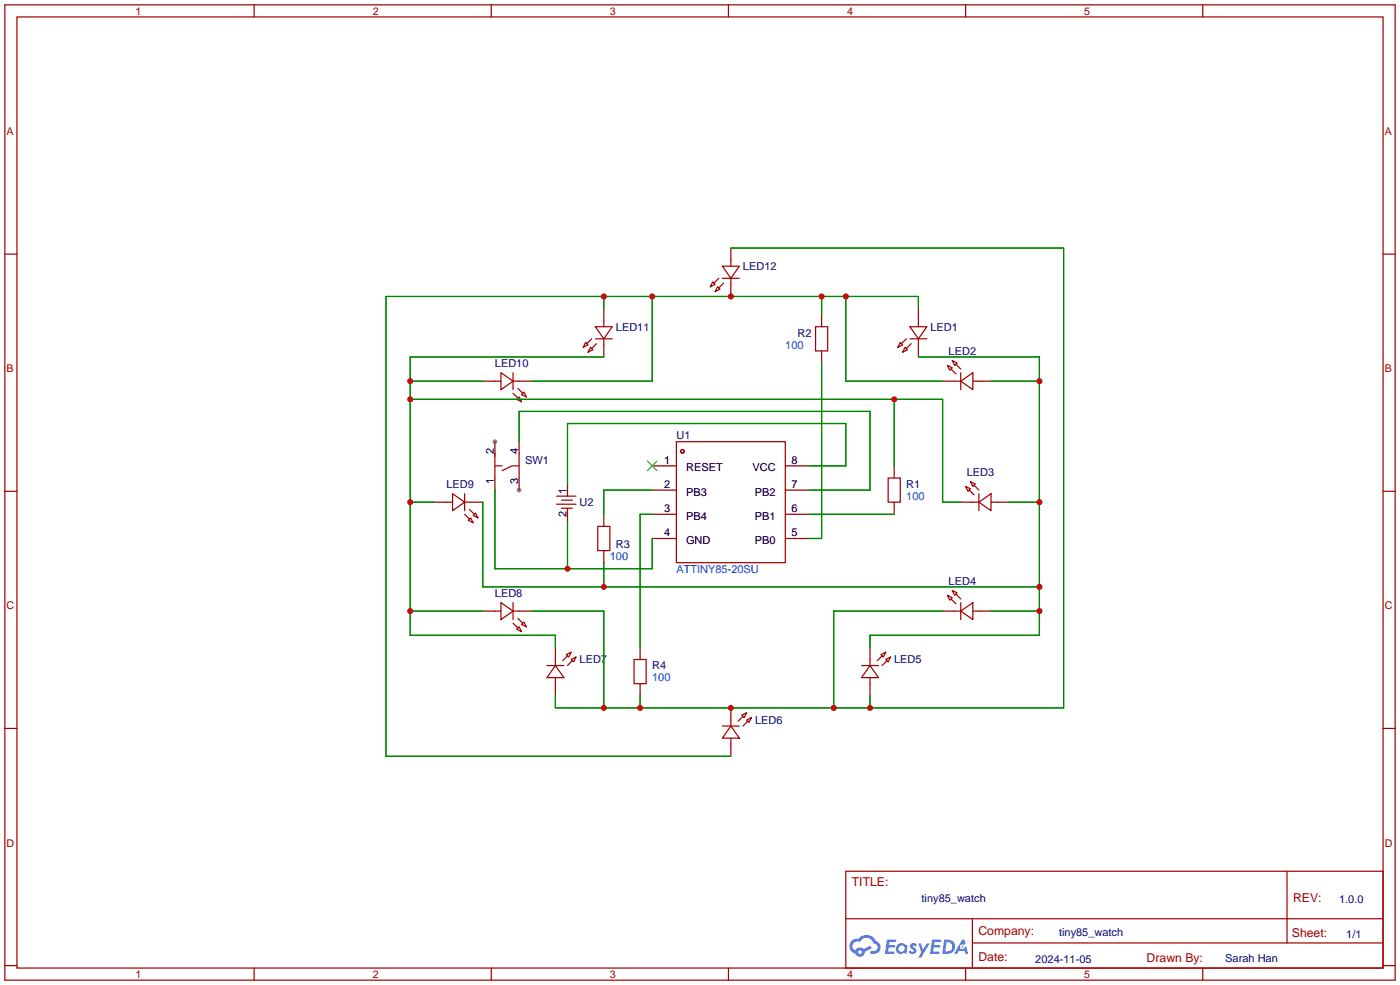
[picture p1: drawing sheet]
<svg xmlns="http://www.w3.org/2000/svg" width="294mm" height="207mm" viewBox="0 0 294 207" stroke-linecap="round" stroke-linejoin="round" font-family="sans-serif">
<g fill="#999">
<circle cx="103.9" cy="92.7" r=".51"/>
<circle cx="109" cy="102.9" r=".51"/>
</g>
<g fill="none" stroke="#a10000" stroke-width=".25">
<path d="M1 1h291.9v204.7h-291.9zM3.6 3.6h286.7v199.6h-286.7zM53.3 1v2.6M103.1 1v2.6M152.9 1v2.6M202.7 1v2.6M252.5 1v2.6M1 53.3h2.6M290.3 53.3h2.6M1 103.1h2.6M290.3 103.1h2.6M1 152.9h2.6"/>
<path d="M290.3 152.9h2.6M177.5 182.9h112.8v20.3h-112.8zM177.6 192.8h112.6M204.1 197.9h86.1M204.1 192.8v10.2M270.2 182.9v15M1 202.7h2.6M53.3 203.2v2.5M103.1 203.2v2.5M152.9 203.2v2.5M202.7 203.2v2.5M252.5 203.2v2.5"/>
<path d="M290.3 202.7h2.6"/>
</g>
<g fill="#5487ff">
<path d="M191.2 198.1l.5-.1h.4l.4 .3-.3 .4a.34 .34 0 0 0-.3-.3 .34 .34 0 0 0-.3 .2v.1a.85 .85 0 0 1 .7 .6 .85 .85 0 0 1-.3 .9l-.7 .1-.6-.4 .4-.4 .5 .3 .2-.1v-.2a.88 .88 0 0 1-.6-1.4z"/>
<path d="M192.7 198h.6l.5 1.3 .7-1.3h.7l-1.9 3h-.6l.7-1.1z"/>
<path d="M186.2 197.2h1.7l.2 .2-.1 .3-1.3 .1-.1 .6h1.1l.2 .2-.2 .3h-1.2l-.1 .8h1.3l.1 .3-.1 .2h-1.9z"/>
<path d="M195.6 197.2h1.7l.3 .2-.1 .3-1.3 .1-.1 .6h1.1l.2 .2-.3 .3h-1.1l-.1 .8h1.2l.2 .3-.2 .2h-1.9z"/>
<path d="M202 197.2h.4l.3 .9-.4 .3a.5 .5 0 0 0-.8 .2 .5 .5 0 0 0 .3 .7 .5 .5 0 0 0 .7-.5l.3-.2 .4 1.6h-.5l-.2-.6h-1.2l-.4 .6h-.6z"/>
<path d="M198.2 197.2l-.4 3h.9a1.52 1.52 0 0 0 1.8-1.5 1.52 1.52 0 0 0-1.8-1.5zM198.7 197.8a1 1 0 0 1 1.2 1 1 1 0 0 1-1.3 .9h-.2z"/>
<path d="M188.3 198.4a1.11 1.11 0 0 0 0 1.5 1.11 1.11 0 0 0 1.5 .1l.5 .2 .2-1.6-.4-.2a1.07 1.07 0 0 0-1.8 0zM188.5 199.1a.7 .7 0 0 1 1.4 0 .7 .7 0 0 1-1.4 0z"/>
<path d="M178.8 197.5a1.57 1.57 0 0 0 .7 2.7 1.04 1.04 0 0 0 1.2 .6 1.04 1.04 0 0 0 .8-1l1.5-.8-.3-.5-1.4 .7a1.06 1.06 0 0 0-1.8 .3 1 1 0 0 1-.4-1.4 1 1 0 0 1 1.4-.3 1.53 1.53 0 0 1 1.6-.9 1.53 1.53 0 0 1 1.3 1.2 .82 .82 0 0 1 .8 1 .82 .82 0 0 1-1.2 .5 .31 .31 0 0 0-.4 .3 .31 .31 0 0 0 .3 .3 1.43 1.43 0 0 0 1.9-.9 1.43 1.43 0 0 0-.9-1.8 2.26 2.26 0 0 0-3.8-.5l-.8 .2zM180.1 199.9a.4 .4 0 0 1 .8 0 .4 .4 0 0 1-.8 0z"/>
<circle cx="202" cy="198.7" r=".19"/>
</g>
<g fill="none" stroke="#a10000" stroke-width=".25">
<path d="M149.6 59.2l.5 .5-1 .5zM150.9 58.4l-1 1M151.6 55.9h3.6l-1.8 2.5zM151.6 58.4h3.6M151.9 59.4l-1 1.1M153.4 54.6v1.3M153.4 58.4v1.3M105.2 78.2l2.5 1.8-2.5 1.8zM107.7 78.2v3.6M122.9 71.9l.5 .5-1 .5zM124 72.9l.5 .5-1.1 .5zM124.2 71.1l-1 1"/>
<path d="M125 68.6h3.5l-1.8 2.5zM125 71.1h3.5M125.2 72.1l-1 1.1M126.7 67.3v1.3M126.7 71.1v1.3M150.6 60.2l.5 .5-1 .5zM171.2 68.6h2.5v5.1h-2.5zM189 71.9l.5 .5-1 .5zM190 72.9l.5 .5-1 .5zM190.2 71.1l-1 1M191 68.6h3.6l-1.8 2.5zM191 71.1h3.6"/>
<path d="M191.3 72.1l-1.1 1.1M192.8 67.3v1.3M192.8 71.1v1.3M198.9 76.7l1 .5-.5 .5zM199.6 77.5l1.1 1M199.9 75.7l1 .5-.5 .5zM200.7 76.5l1 1M201.7 78.2v3.6M103.9 97.8h1.5M103.9 95.3v5M103.9 80h1.3M107.7 80h1.3"/>
<path d="M107.7 82.6l1 1M108.5 83.8l.5-.5 .5 1zM108.7 81.5l1 1.1M109 97.8h-1.6l-2 1M109 95.3v5M109.5 82.8l.5-.5 .5 1zM142 92.7h22.8v25.4h-22.8zM200.4 80h1.3M201.7 80l2.5-1.8v3.6zM204.2 80h1.3M93.7 105.4h1.3M95 103.6l2.5 1.8-2.5 1.8z"/>
<path d="M97.5 105.4h1.3M97.5 108l1.1 1M97.5 103.6v3.6M98.6 106.9l1 1.1M98.8 108.7l.5 1-1-.5zM99.3 108.2l.5-.5 .5 1zM116.8 105.8h4.1M116.8 104.1h4.1M117.9 106.7h2.2M117.9 105h2.2M125.5 110.5h2.5v5.1h-2.5zM186.4 100.3h2.6v5.1h-2.6z"/>
<path d="M202.7 102.1l1 .5-.5 .5zM203.5 102.9l1 1M203.7 101.1l1 .5-.5 .5zM204.2 105.4h1.3M204.5 101.9l1 1M205.5 105.4l2.5-1.8v3.6zM205.5 103.6v3.6M208 105.4h1.3M103.9 128.3h1.3M105.2 126.5l2.5 1.8-2.5 1.7zM107.7 128.3h1.3M107.7 130.8l1 1"/>
<path d="M107.7 126.5v3.5M108.5 132.1l.5-.5 .5 1zM108.7 129.8l1 1M109.5 131.1l.5-.5 .5 1zM114.8 139.7h3.6M116.6 139.7l1.8 2.5h-3.6zM116.6 138.4v1.3M118.9 137.4l1-.5-.5 1zM119.1 137.7l-1 1M119.9 138.4l1-.5-.5 1zM120.1 138.7l-1 1M133.1 138.4h2.5v5.1h-2.5z"/>
<path d="M180.8 139.7h3.6M182.6 139.7l1.8 2.5h-3.6zM182.6 138.4v1.3M184.9 137.4l1-.5-.5 1zM185.2 137.7l-1.1 1M185.9 138.4l1-.5-.5 1zM186.2 138.7l-1 1M198.9 125l1 .5-.5 .5zM199.6 125.7l1.1 1M199.9 124l1 .5-.5 .5zM200.4 128.3h1.3M200.7 124.7l1 1"/>
<path d="M201.7 128.3l2.5-1.8v3.5zM201.7 126.5v3.5M204.2 128.3h1.3M116.6 142.2v1.3M151.6 152.4h3.6M153.4 152.4l1.8 2.5h-3.6zM153.4 151.1v1.3M153.4 154.9v1.3M155.7 150.1l1-.5-.5 1zM156 150.4l-1.1 1M156.7 151.1l1-.5-.5 1zM157 151.4l-1 1"/>
<path d="M182.6 142.2v1.3"/>
<circle cx="143.3" cy="94.7" r=".38"/>
</g>
<g fill="none" stroke="#870000" stroke-width=".25">
<path d="M153.4 52.1v2.5M153.4 59.7v2.5M126.7 64.8v2.5M126.7 72.4v2.5M172.5 66v2.6M172.5 73.7v2.5M192.8 64.8v2.5M192.8 72.4v2.5M101.3 80h2.6M103.9 92.7v2.6M109 92.7v2.6M109 80h2.5"/>
<path d="M136.9 97.8h5.1M164.8 97.8h5.1M187.7 97.8v2.5M197.9 80h2.5M205.5 80h2.5M91.2 105.4h2.5M98.8 105.4h2.5M103.9 100.3v2.6M109 100.3v2.6M119.1 101.6v2.5M119.1 106.7v2.5M126.7 108v2.5"/>
<path d="M126.7 115.6v2.5M136.9 102.9h5.1M136.9 108h5.1M136.9 113h5.1M164.8 102.9h5.1M164.8 108h5.1M164.8 113h5.1M187.7 105.4v2.6M201.7 105.4h2.5M209.3 105.4h2.5M101.3 128.3h2.6M109 128.3h2.5"/>
<path d="M116.6 135.9v2.5M134.4 135.9v2.5M182.6 135.9v2.5M197.9 128.3h2.5M205.5 128.3h2.5M116.6 143.5v2.6M134.4 143.5v2.6M153.4 148.6v2.5M153.4 156.2v2.6M182.6 143.5v2.6"/>
</g>
<path d="M135.9 96.8l2 2M137.9 96.8l-2 2" fill="none" stroke="#3c3" stroke-width=".25"/>
<g fill="none" stroke="#008700" stroke-width=".25">
<path d="M153.4 52.1h69.9v96.5h-106.7v-2.5M126.7 74.9h-40.6v58.5h30.5v2.5M126.7 62.2v2.6M136.9 62.2v17.8h-25.4M172.5 62.2v3.8M172.5 76.2v36.8h-2.6M177.5 62.2v17.8h20.4M192.8 74.9h25.4v58.5h-35.6v2.5M192.8 64.8v-2.6h-111.8v96.6h72.4M86.1 83.8h111.8v21.6h3.8M86.1 80h15.2M109 92.7v-6.3h73.6v16.5h-12.7"/>
<path d="M169.9 97.8h7.6v-8.9h-58.4v12.7M187.7 83.8v14M208 80h10.2M86.1 105.4h5.1M101.3 105.4v17.8h116.9M103.9 102.9v16.5h33v-6.4M119.1 109.2v10.2M126.7 118.1v5.1M136.9 102.9h-10.2v5.1M136.9 108h-2.5v27.9M169.9 108h17.8M211.8 105.4h6.4"/>
<path d="M86.1 128.3h15.2M111.5 128.3h15.2v20.3M197.9 128.3h-22.9v20.3M208 128.3h10.2M134.4 146.1v2.5M182.6 146.1v2.5"/>
</g>
<g fill="#c00">
<circle cx="218.2" cy="128.3" r=".63"/>
<circle cx="218.2" cy="123.2" r=".63"/>
<circle cx="218.2" cy="105.4" r=".63"/>
<circle cx="218.2" cy="80" r=".63"/>
<circle cx="126.7" cy="123.2" r=".63"/>
<circle cx="126.7" cy="62.2" r=".63"/>
<circle cx="136.9" cy="62.2" r=".63"/>
<circle cx="153.4" cy="62.2" r=".63"/>
<circle cx="172.5" cy="62.2" r=".63"/>
<circle cx="177.5" cy="62.2" r=".63"/>
<circle cx="86.1" cy="128.3" r=".63"/>
<circle cx="86.1" cy="105.4" r=".63"/>
<circle cx="86.1" cy="83.8" r=".63"/>
<circle cx="86.1" cy="80" r=".63"/>
<circle cx="187.7" cy="83.8" r=".63"/>
<circle cx="182.6" cy="148.6" r=".63"/>
<circle cx="175" cy="148.6" r=".63"/>
<circle cx="153.4" cy="148.6" r=".63"/>
<circle cx="134.4" cy="148.6" r=".63"/>
<circle cx="126.7" cy="148.6" r=".63"/>
<circle cx="119.1" cy="119.4" r=".63"/>
</g>
<g font-size="2.6" fill="#a00000">
<text x="178.8" y="186.1">TITLE:</text>
<text x="271.4" y="189.4">REV:</text>
<text x="205.4" y="196.3">Company:</text>
<text x="271.2" y="196.7">Sheet:</text>
<text x="205.4" y="201.8">Date:</text>
<text x="240.7" y="201.9">Drawn By:</text>
</g>
<g font-size="2.3" fill="#000080">
<text x="156" y="56.7">LED12</text>
<text x="129.3" y="69.4">LED11</text>
<text x="167.4" y="70.7">R2</text>
<text x="195.3" y="69.4">LED1</text>
<text x="103.9" y="77">LED10</text>
<text x="199.1" y="74.5">LED2</text>
<text x="142" y="92.2">U1</text>
<text x="110.2" y="97.3">SW1</text>
<text x="202.9" y="99.9">LED3</text>
<text x="93.7" y="102.4">LED9</text>
<text x="121.7" y="106.2">U2</text>
<text x="190.2" y="102.4">R1</text>
<text x="129.3" y="115.1">R3</text>
<text x="103.9" y="125.3">LED8</text>
<text x="199.1" y="122.7">LED4</text>
<text x="121.7" y="139.2">LED7</text>
<text x="136.9" y="140.5">R4</text>
<text x="187.7" y="139.2">LED5</text>
<text x="158.5" y="151.9">LED6</text>
<text x="193.5" y="189.4">tiny85_watch</text>
<text x="281.1" y="189.5">1.0.0</text>
<text x="222.3" y="196.4">tiny85_watch</text>
<text x="282.6" y="197">1/1</text>
<text x="217.3" y="202">2024-11-05</text>
<text x="257.2" y="202">Sarah Han</text>
</g>
<g font-size="2.3" fill="#00f">
<text x="164.8" y="73.2">100</text>
<text x="190.2" y="104.9">100</text>
<text x="128" y="117.6">100</text>
<text x="142" y="120.2">ATTINY85-20SU</text>
<text x="136.9" y="143">100</text>
</g>
<g font-size="2.3">
<text x="103.7" y="95.3" transform="rotate(-90 103.7 95.3)">2</text>
<text x="108.7" y="95.3" transform="rotate(-90 108.7 95.3)">4</text>
<text x="103.7" y="101.6" transform="rotate(-90 103.7 101.6)">1</text>
<text x="108.7" y="101.6" transform="rotate(-90 108.7 101.6)">3</text>
<text x="139.4" y="97.3">1</text>
<text x="144" y="99">RESET</text>
<text x="157.9" y="99">VCC</text>
<text x="166.1" y="97.3">8</text>
<text x="118.9" y="103.6" transform="rotate(-90 118.9 103.6)">1</text>
<text x="139.4" y="107.5">3</text>
<text x="139.4" y="102.4">2</text>
<text x="144" y="104">PB3</text>
<text x="158.5" y="104">PB2</text>
<text x="166.1" y="102.4">7</text>
<text x="166.1" y="107.5">6</text>
<text x="118.9" y="108.5" transform="rotate(-90 118.9 108.5)">2</text>
<text x="139.4" y="112.5">4</text>
<text x="144" y="109.1">PB4</text>
<text x="158.5" y="109.1">PB1</text>
<text x="166.1" y="112.5">5</text>
<text x="144" y="114.2">GND</text>
<text x="158.5" y="114.2">PB0</text>
</g>
<g font-size="2.2" fill="#a00000">
<text x="28.4" y="3.1">1</text>
<text x="78.2" y="3.1">2</text>
<text x="128" y="3.1">3</text>
<text x="177.8" y="3.1">4</text>
<text x="227.6" y="3.1">5</text>
<text x="1.4" y="28.3">A</text>
<text x="290.7" y="28.3">A</text>
<text x="1.4" y="78.1">B</text>
<text x="290.7" y="78.1">B</text>
<text x="1.4" y="127.9">C</text>
<text x="290.7" y="127.9">C</text>
<text x="1.4" y="177.7">D</text>
<text x="290.7" y="177.7">D</text>
<text x="28.4" y="205.3">1</text>
<text x="78.2" y="205.3">2</text>
<text x="128" y="205.3">3</text>
<text x="177.8" y="205.3">4</text>
<text x="227.6" y="205.3">5</text>
</g>
</svg>
